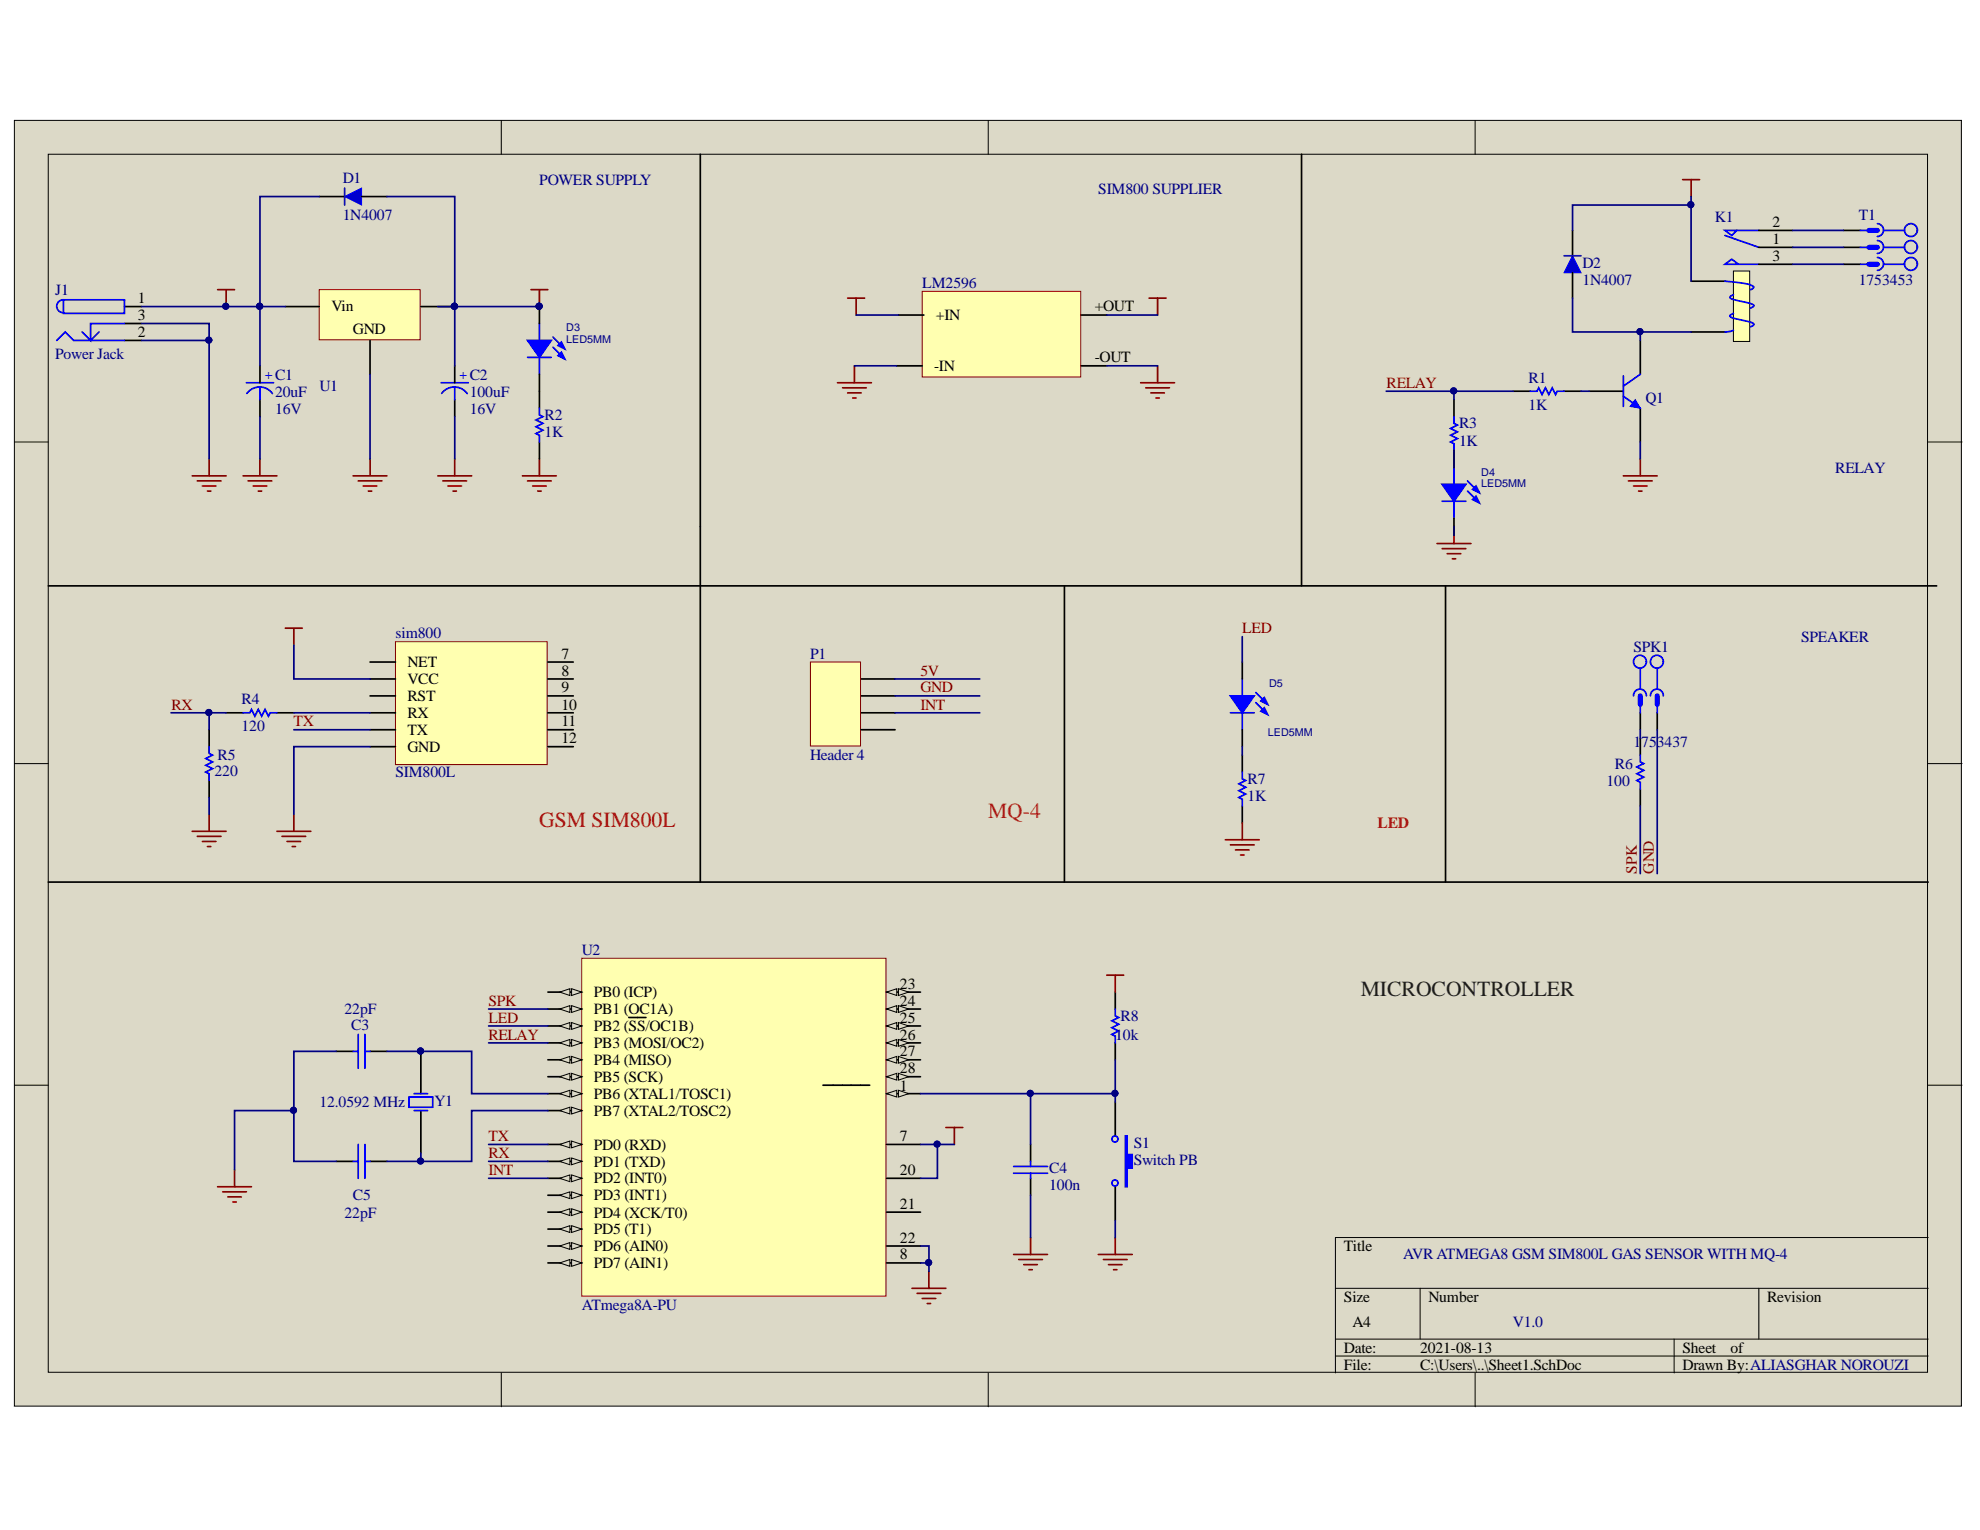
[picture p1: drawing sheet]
# Altium project PCB_Project.PrjPcb
1 sheet, 30 parts. Net scope: global (net labels, ports and power ports of the same name join across sheets).
Board file: PCB1.PcbDoc

## Sheet Sheet1.SchDoc
size A4

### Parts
C1  Voltage: 16V  [cap 01]  (hidden comment: 20uF)
C2  Voltage: 16V  [cap 01]  (hidden comment: 100uF)
C3  22pF  [Cap - 100nF]
C4  100n  [Cap - 100nF]
C5  22pF  [Cap - 100nF]
D1  1N4007  [DO 35]
D2  1N4007  [DO 35]
D3  LED5MM  [LED5MM_YELLOW]
D4  LED5MM  [LED5MM_YELLOW]
D5  LED5MM  [LED5MM_BLUE]
J1  Power Jack  [Power Jack]
K1  (no value)  [Relay 18.85x15.35x15.70]
LM2596  LM2596  [LM2696]  (value not drawn)
P1  Header 4  [HDR1X4]
Q1  BC547  [TO-92 BENT]  (value not drawn)
R1  1K  [Axial 0_25 W, 0_4 IN LEAD PITCH]
R2  1K  [Axial 0_25 W, 0_4 IN LEAD PITCH]
R3  1K  [Axial 0_25 W, 0_4 IN LEAD PITCH]
R4  120  [Axial 0_25 W, 0_4 IN LEAD PITCH]
R5  220  [Axial 0_25 W, 0_4 IN LEAD PITCH]
R6  100  [Axial 0_25 W, 0_4 IN LEAD PITCH]
R7  1K  [Axial 0_25 W, 0_4 IN LEAD PITCH]
R8  10k  [Axial 0_25 W, 0_4 IN LEAD PITCH]
S1  Switch PB  [Switch - Push to On]
sim800  sim800l  [PCBComponent_1]
SPK1  1753437  [MSTBV 2,5/2-G-5]
T1  1753453  [MSTBV 2,5/3-G-5]
U1  L7805CV  [TO-220 AB]  (value not drawn)
U2  ATmega8A-PU  [28P3]
Y1  12.0592 MHz  [CRYSTAL Small]

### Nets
4.2V: LM2596.+OUT sim800.2(VCC)
5V: C2.1(+) D1.1 D2.2 D3.1(ANODE) K1.4(T1) P1.1 R8.2 U1.3(Vout) U2.7(VCC) U2.20(AVCC)
12V: C1.1(+) D1.2 J1.1 LM2596.+IN U1.1(Vin)
GND: C1.2(-) C2.2(-) C3.2(-) C4.2(-) C5.1(+) D4.2(CATHODE) J1.2 J1.3 LM2596.-IN LM2596.-OUT P1.2 Q1.3(E) R2.1 R5.2 R7.1 S1.2 sim800.6(GND) SPK1.2 U1.2(GND) U2.8(GND) U2.22(GND)
INT: P1.3 U2.4(PD2_(INT0))
LED: D5.1(ANODE) U2.16(PB2_(~{SS}/OC1B))
RELAY: R1.2 R3.2 U2.17(PB3_(MOSI/OC2))
RX: R4.1 R5.1 U2.3(PD1_(TXD))
SPK: R6.1 U2.15(PB1_(OC1A))
TX: sim800.5(TX) U2.2(PD0_(RXD))
NetC3_1: C3.1(+) U2.9(PB6_(XTAL1/TOSC1)) Y1.1(OSC1)
NetC4_1: C4.1(+) R8.1 S1.1 U2.1(PC6_(~{RESET}))
NetC5_2: C5.2(-) U2.10(PB7_(XTAL2/TOSC2)) Y1.2(OSC2)
NetD2_1: D2.1 K1.5(T2) Q1.1(C)
NetD3_2: D3.2(CATHODE) R2.2
NetD4_1: D4.1(ANODE) R3.1
NetD5_2: D5.2(CATHODE) R7.2
NetK1_1: K1.1(COM) T1.2
NetK1_2: K1.2(NC) T1.1
NetK1_3: K1.3(NO) T1.3
NetQ1_2: Q1.2(B) R1.1
NetR4_2: R4.2 sim800.4(RX)
NetR6_2: R6.2 SPK1.1

Not connected (* = marked no-connect by the designer): P1 4; sim800 1(NET) 3(RST) 7(RING) 8(DTR) 9(MICP) 10(MICN) 11(SPKP) 12(SPKN); U2 5(PD3_(INT1)) 6(PD4_(XCK/T0)) 11(PD5_(T1)) 12(PD6_(AIN0)) 13(PD7_(AIN1)) 14(PB0_(ICP)) 18(PB4_(MISO)) 19(PB5_(SCK)) 21(AREF) 23(PC0_(ADC0)) 24(PC1_(ADC1)) 25(PC2_(ADC2)) 26(PC3_(ADC3)) 27(PC4_(ADC4/SDA)) 28(PC5_(ADC5/SCL))

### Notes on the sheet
- POWER SUPPLY
- SIM800 SUPPLIER
- RELAY
- SPEAKER
- (near sim800) GSM SIM800L
- MQ-4
- LED
- MICROCONTROLLER
- AVR ATMEGA8 GSM SIM800L GAS SENSOR WITH MQ-4
- V1.0
- ALIASGHAR NOROUZI
